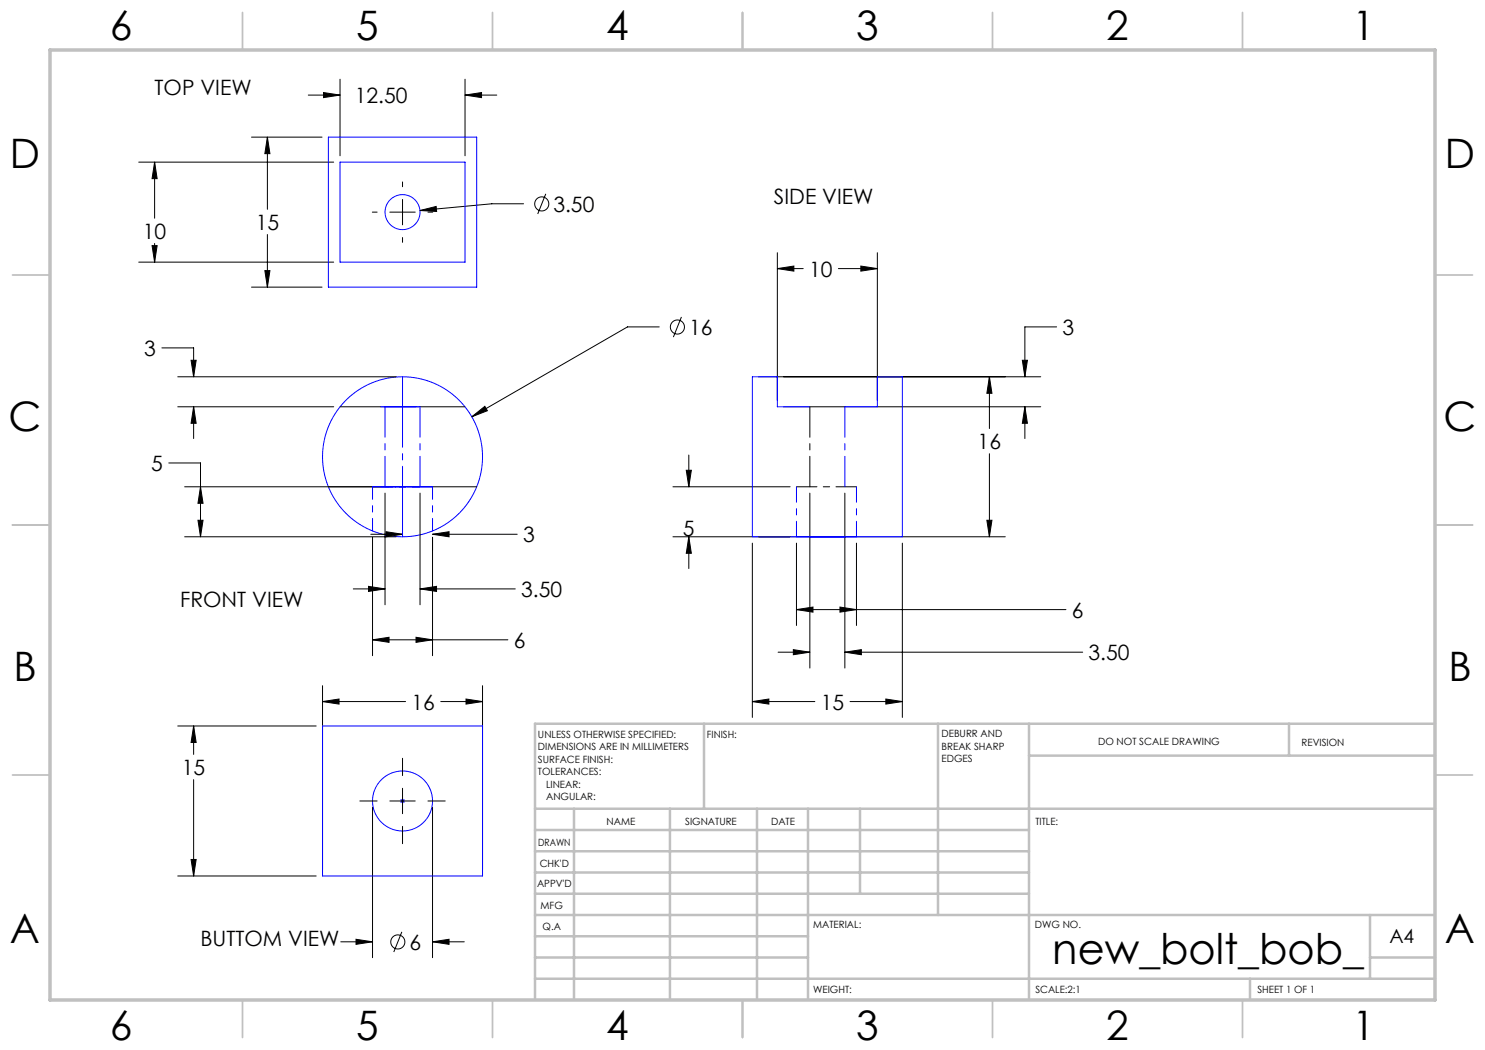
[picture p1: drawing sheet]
<svg xmlns="http://www.w3.org/2000/svg" width="297mm" height="210mm" viewBox="0 0 297 210" stroke-linecap="round" stroke-linejoin="round" font-family="sans-serif">
<g fill="none" stroke="#000" stroke-width=".2">
<path d="M61.7 19h6.3M64.7 18.5l3.3 .5-3.3 .5zM68 15.8v15.4M93 19l3.3-.5v1zM93 15.8v15.4M93 19h6.4M27.7 32.4h39M30.9 32.4l.5 3.3h-1zM30.9 32.4v11.2M50.3 27.4h14.1M53.5 27.4l.5 3.3h-1zM53.5 27.4v14.5"/>
<path d="M80.5 36.4v.9M80.5 39.9v5.1M109.2 38.8l-1.7 4M27.7 52.4h39M30.4 49.1h1l-.5 3.3zM30.9 48.7v3.7M50.3 57.4h14.1M53 54.1h1l-.5 3.3zM53.5 46.9v10.5M74.5 42.4h.9M78 42.4h5M80.5 47.5v1"/>
<path d="M84 42.1l3.2-.8 .1 1zM85.6 42.4h.9M104.7 40.8h-6.3l-14.4 1.3M155.5 53.7l3.3-.5v1zM155.5 50.5v29.6M155.5 53.7h5.1M167.7 53.7h7.8M172.2 53.2l3.3 .5-3.3 .5zM175.5 50.5v29.6M32.4 69.6h6.3v5.8M35.5 75.4h43.7M38.2 72.1h1l-.5 3.3z"/>
<path d="M131.8 65.4h-6.3l-31.1 18M136.3 63.4l-1.6 4M151.7 75.4h56.4M197.9 75.4l.5 3.3h-1zM197.9 75.4v10.3M204.5 72.1h1l-.5 3.3zM211.3 65.4h-6.3v10M33.8 92.6h6.3v14.8M35.5 81.4h31.2M36.9 97.4h42.3M38.7 81.4l.5 3.3h-1zM38.7 81.4v6.3"/>
<path d="M40.1 97.4l.5 3.3h-1zM68 81.4h25M77 98.6v22.4M84 98.6v22.4M94.4 83.4l2.6-2.1 .5 .8zM134.6 97.4h23.4M137.3 94.1h1l-.5 3.3zM137.8 91v6.4M156.7 81.4h51.4M162 98.6v35M169 98.6v35M197.9 90.7v16.7"/>
<path d="M205 81.4l.5 3.3h-1zM205 81.4v6.3M36.9 107.4h42.3M39.6 104.1h1l-.5 3.3zM70.7 117.8h6.3M73.7 117.3l3.3 .5-3.3 .5zM74.2 106.9h6.3M74.5 107.5v23.6M77.2 106.3l3.3 .6-3.3 .5zM84 117.8l3.3-.5v1zM84 117.8h19.1M86.5 106.9l3.3-.6v1.1z"/>
<path d="M86.5 107.5v23.6M86.5 106.9h16.9M134.6 107.4h66.5M137.8 107.4l.5 3.3h-1zM137.8 107.4v6.3M150.5 108.6v34.9M159.3 108.6v16.5M171.3 108.6v16.5M180.5 108.6v34.9M197.4 104.1h1l-.5 3.3zM64.5 137.1v36.8M74.5 128l3.3-.5v1z"/>
<path d="M74.5 128h27.1M83.2 127.5l3.3 .5-3.3 .5zM93.2 139.8l3.3 .5-3.3 .5zM96.5 137.1v36.8M155.6 130.4h6.4M158.7 129.9l3.3 .5-3.3 .5zM159.3 121.9l3.3-.5v1zM159.3 121.9h53.9M168 121.4l3.3 .5-3.3 .5zM169 130.4l3.3-.5v1zM169 130.4h47.5M177.2 139.8l3.3 .5-3.3 .5z"/>
<path d="M35.5 145.2h27.7M38.7 145.2l.5 3.3h-1zM38.7 145.2v5.7M38.7 155.9v19.3M64.5 140.3l3.3-.5v1zM64.5 140.3h16.6M80.5 151.7v3.4M80.5 157.7v5M88.2 140.3h8.3M150.5 140.3l3.3-.5v1zM150.5 140.3h12.5M170 140.3h10.5"/>
<path d="M35.5 175.2h27.7M38.2 171.9h1l-.5 3.3zM72 160.2h3.4M74.5 161.5v30M78 160.2h5M80.5 165.3v3.4M85.6 160.2h3.4M86.5 161.5v30M68.2 188.4h6.3M71.2 187.9l3.3 .5-3.3 .5zM80.4 186.4l-1.6 4M86.5 188.4l3.3-.5v1z"/>
<path d="M86.5 188.4h6.4"/>
<circle cx="108.4" cy="40.8" r="1.41"/>
<circle cx="135.5" cy="65.4" r="1.41"/>
<circle cx="79.6" cy="188.4" r="1.41"/>
</g>
<g fill="none" stroke="#00f" stroke-width=".2">
<path d="M65.7 27.4h29.6v30h-29.6zM68 32.4h25v20h-25zM74.5 97.4h12M76.2 81.4h7.8M162 81.4h-6.5v-6h-5v32h30v-32h-5v6h-6.5M64.5 145.2h32v30h-32zM80.2 159.8l.7 .8M80.5 159.7v1M80.9 159.8l-.7 .8M80 160.2h1"/>
<circle cx="80.5" cy="42.4" r="3.5"/>
<circle cx="80.5" cy="91.4" r="16"/>
<circle cx="80.5" cy="160.2" r="6"/>
</g>
<path d="M65.7 97.4h29.6" fill="none" stroke="#000" stroke-width=".2" stroke-dasharray="15.2 1.3 1.3 1.3" stroke-dashoffset="2.3"/>
<path d="M162 81.4v16" fill="none" stroke="#000" stroke-width=".2" stroke-dasharray="15.2 1.3 1.3 1.3" stroke-dashoffset="9.1"/>
<path d="M159.3 97.4h12" fill="none" stroke="#000" stroke-width=".2" stroke-dasharray="15.2 1.3 1.3 1.3" stroke-dashoffset="11.1"/>
<g fill="none" stroke="#c0c0c0" stroke-width=".35">
<path d="M48.5 2.5v7.5M98.5 2.5v7.5M148.5 2.5v7.5M198.5 2.5v7.5M248.5 2.5v7.5M2.5 55h7.5M287 55h7.5M2.5 105h7.5M287 105h7.5M2.5 155h7.5M287 155h7.5M48.5 200v7.5"/>
<path d="M98.5 200v7.5M148.5 200v7.5M198.5 200v7.5M248.5 200v7.5"/>
</g>
<g fill="none" stroke="#c0c0c0" stroke-width=".5">
<path d="M140.8 144.8v17M187.6 144.8v38.2M205.8 144.8v55.2M205.8 151.1h81.2M257.8 144.8v6.3M287 144.8h-180v55.2M107 161.8h180M107 178.8h98.8M107 174.5h98.8M107 170.3h98.8M107 166h98.8M114.8 161.8v38.2"/>
<path d="M134 161.8v38.2M151.4 161.8v38.2M161.6 161.8v38.2M172 161.8v17M107 195.8h180M107 191.5h54.6M107 187.3h54.6M107 183h180M250 195.8v4.2M274 191.5h13M274 183v12.8"/>
</g>
<path d="M10 10h277v190h-277z" fill="none" stroke="#c0c0c0" stroke-width=".7"/>
<path d="M80.5 75.4v32" fill="none" stroke="#00f" stroke-width=".2" stroke-dasharray="15.2 1.3 1.3 1.3" stroke-dashoffset="1.1"/>
<path d="M76.2 97.4h7" fill="none" stroke="#00f" stroke-width=".2" stroke-dasharray="15.2 1.3 1.3 1.3" stroke-dashoffset="13.6"/>
<path d="M77 81.4v16M84 81.4v16M169 81.4v16" fill="none" stroke="#00f" stroke-width=".2" stroke-dasharray="15.2 1.3 1.3 1.3" stroke-dashoffset="9.1"/>
<path d="M74.5 97.4h12" fill="none" stroke="#00f" stroke-width=".2" stroke-dasharray="15.2 1.3 1.3 1.3" stroke-dashoffset="11.1"/>
<path d="M74.5 97.4v8.8M86.5 97.4v8.8" fill="none" stroke="#00f" stroke-width=".2" stroke-dasharray="15.2 1.3 1.3 1.3" stroke-dashoffset="12.7"/>
<path d="M159.3 107.4v-10M171.3 107.4v-10" fill="none" stroke="#00f" stroke-width=".2" stroke-dasharray="15.2 1.3 1.3 1.3" stroke-dashoffset="12.1"/>
<path d="M94.4 83.4l3.1-1.3-.5-.8zM38.2 72.1h1l-.5 3.3zM38.7 81.4l.5 3.3h-1zM150.5 140.3l3.3-.5v1zM177.2 139.8l3.3 .5-3.3 .5zM53.5 27.4l.5 3.3h-1zM53 54.1h1l-.5 3.3zM39.6 104.1h1l-.5 3.3zM40.1 97.4l.5 3.3h-1zM30.9 32.4l.5 3.3h-1zM30.4 49.1h1l-.5 3.3zM64.7 18.5l3.3 .5-3.3 .5zM93 19l3.3-.5v1zM84 42.1l3.3 .2-.1-1zM64.5 140.3l3.3-.5v1zM93.2 139.8l3.3 .5-3.3 .5zM38.7 145.2l.5 3.3h-1zM38.2 171.9h1l-.5 3.3zM197.9 75.4l.5 3.3h-1zM197.4 104.1h1l-.5 3.3zM155.5 53.7l3.3-.5v1zM172.2 53.2l3.3 .5-3.3 .5zM204.5 72.1h1l-.5 3.3zM205 81.4l.5 3.3h-1zM169 130.4l3.3-.5v1zM158.7 129.9l3.3 .5-3.3 .5zM137.3 94.1h1l-.5 3.3zM137.8 107.4l.5 3.3h-1zM73.7 117.3l3.3 .5-3.3 .5zM84 117.8l3.3-.5v1zM77.2 106.3l3.3 .6-3.3 .5zM86.5 106.9l3.3-.6v1.1zM74.5 128l3.3-.5v1zM83.2 127.5l3.3 .5-3.3 .5zM159.3 121.9l3.3-.5v1zM168 121.4l3.3 .5-3.3 .5zM71.2 187.9l3.3 .5-3.3 .5zM86.5 188.4l3.3-.5v1z" fill="#000"/>
<text font-size="8.5" x="210.5" y="192.7">new_bolt_bob_</text>
<g font-size="8.1">
<text x="22" y="8">6</text>
<text x="71.2" y="8">5</text>
<text x="121.2" y="8">4</text>
<text x="171.3" y="8">3</text>
<text x="221.3" y="8">2</text>
<text x="270.5" y="8">1</text>
<text x="2" y="33.6">D</text>
<text x="289" y="33.6">D</text>
<text x="1.7" y="86.1">C</text>
<text x="288.7" y="86.1">C</text>
<text x="2.7" y="136.1">B</text>
<text x="289.7" y="136.1">B</text>
<text x="2" y="188.6">A</text>
<text x="289" y="188.6">A</text>
<text x="22" y="208">6</text>
<text x="71.2" y="208">5</text>
<text x="121.2" y="208">4</text>
<text x="171.3" y="208">3</text>
<text x="221.3" y="208">2</text>
<text x="270.5" y="208">1</text>
</g>
<g font-size="4.2">
<text x="30.9" y="19">TOP VIEW</text>
<text x="71" y="20.6">12.50</text>
<text x="154.8" y="40.8">SIDE VIEW</text>
<text x="28.6" y="47.8">10</text>
<text x="51.1" y="46">15</text>
<text x="110.7" y="42.3">3.50</text>
<text x="161.8" y="55.3">10</text>
<text x="28.9" y="71.2">3</text>
<text x="137.8" y="67">16</text>
<text x="212.5" y="67">3</text>
<text x="195.5" y="89.8">16</text>
<text x="30.2" y="94.2">5</text>
<text x="136.6" y="107.1">5</text>
<text x="104.6" y="108.5">3</text>
<text x="104.2" y="119.4">3.50</text>
<text x="36" y="121.5">FRONT VIEW</text>
<text x="214.4" y="123.5">6</text>
<text x="102.7" y="129.6">6</text>
<text x="217.7" y="132">3.50</text>
<text x="82.3" y="141.9">16</text>
<text x="164.1" y="141.9">15</text>
<text x="36.4" y="155">15</text>
<text x="40.1" y="189.2">BUTTOM VIEW</text>
<text x="81.9" y="189.9">6</text>
</g>
<text font-size="3.9" x="277.9" y="188.5">A4</text>
<g font-size="2">
<text x="107.6" y="147.6">UNLESS OTHERWISE SPECIFIED:</text>
<text x="141.4" y="147.6">FINISH:</text>
<text x="188.3" y="147.5">DEBURR AND</text>
<text x="188.3" y="150">BREAK SHARP</text>
<text x="219.6" y="149">DO NOT SCALE DRAWING</text>
<text x="260.3" y="149.2">REVISION</text>
<text x="107.6" y="150.1">DIMENSIONS ARE IN MILLIMETERS</text>
<text x="107.6" y="152.6">SURFACE FINISH:</text>
<text x="107.6" y="155.1">TOLERANCES:</text>
<text x="188.3" y="152.5">EDGES</text>
<text x="109.2" y="157.6">LINEAR:</text>
<text x="109.2" y="160.1">ANGULAR:</text>
<text x="121.3" y="165">NAME</text>
<text x="137" y="164.9">SIGNATURE</text>
<text x="154.2" y="164.9">DATE</text>
<text x="207.1" y="164.9">TITLE:</text>
<text x="107.6" y="169.1">DRAWN</text>
<text x="107.9" y="173.3">CHK'D</text>
<text x="107.4" y="177.4">APPV'D</text>
<text x="108.1" y="181.8">MFG</text>
<text x="108.5" y="186">Q.A</text>
<text x="162.6" y="185.5">MATERIAL:</text>
<text x="207" y="185.5">DWG NO.</text>
<text x="162.6" y="198.5">WEIGHT:</text>
<text x="207.1" y="198.6">SCALE:2:1</text>
<text x="251.5" y="198.6">SHEET 1 OF 1</text>
</g>
</svg>
